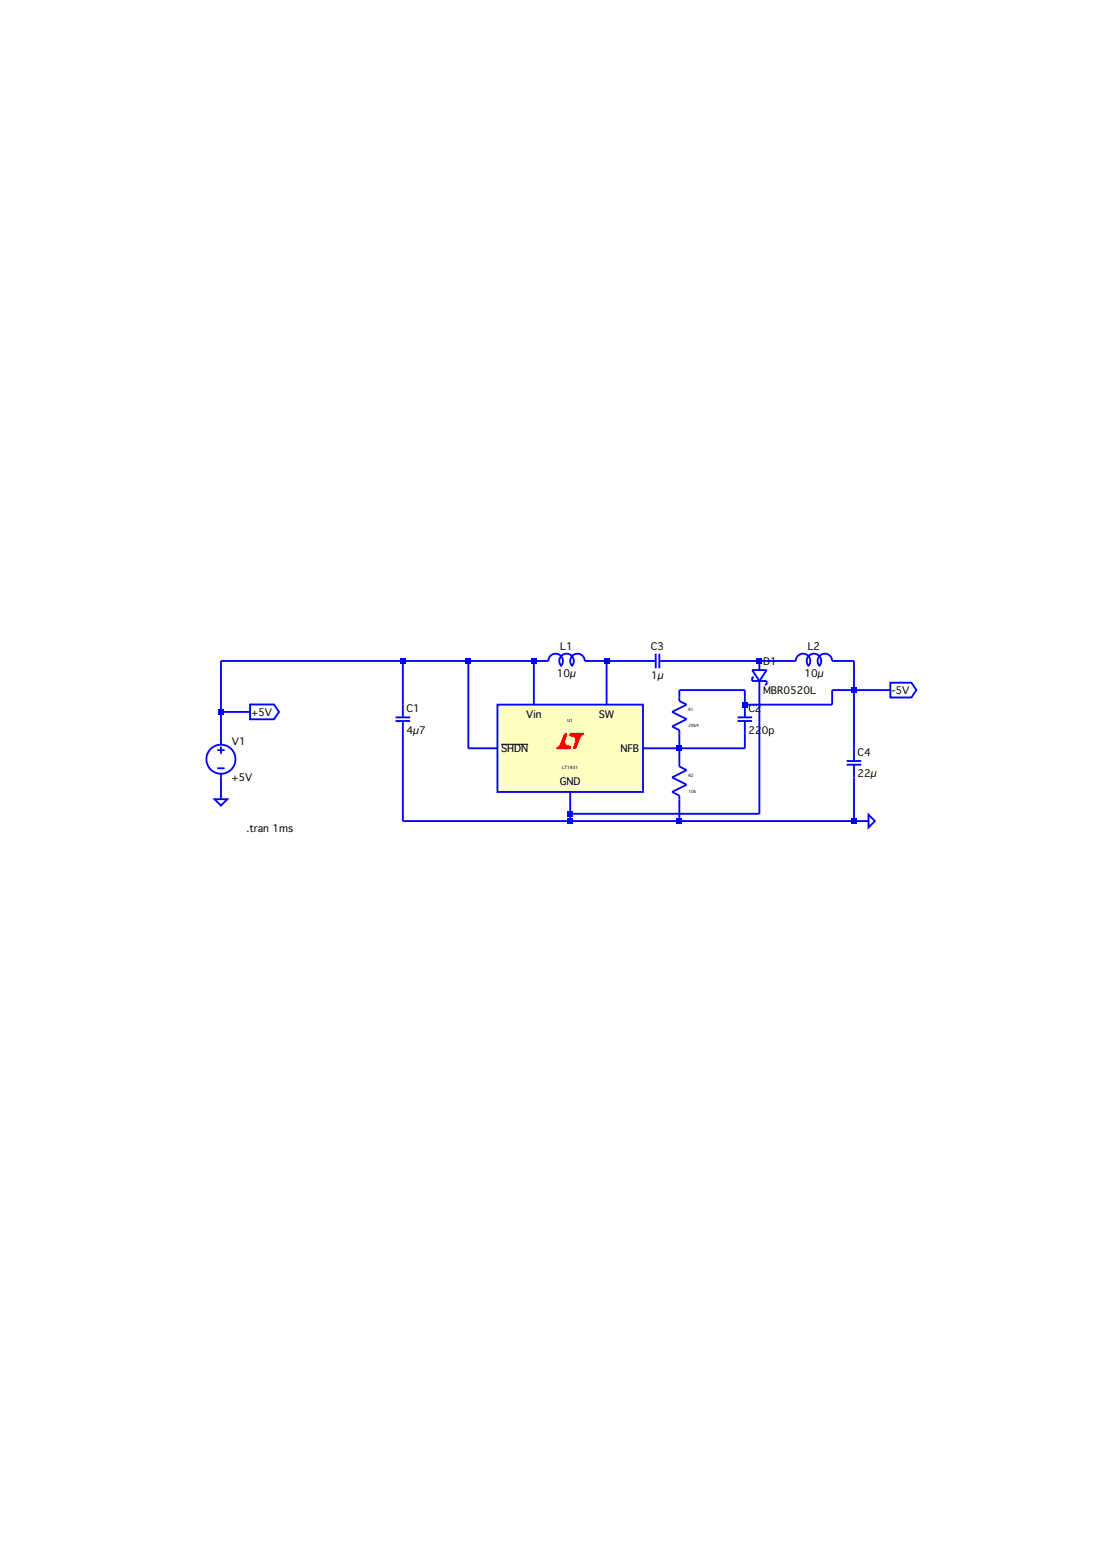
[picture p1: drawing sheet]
Version 4
SHEET 1 2568 680
WIRE 1344 -624 944 -624
WIRE 1488 -624 1344 -624
WIRE 1632 -624 1488 -624
WIRE 1664 -624 1632 -624
WIRE 1792 -624 1744 -624
WIRE 1872 -624 1792 -624
WIRE 2128 -624 1936 -624
WIRE 2208 -624 2128 -624
WIRE 2336 -624 2288 -624
WIRE 2096 -560 1952 -560
WIRE 2336 -560 2336 -624
WIRE 2336 -560 2288 -560
WIRE 2416 -560 2336 -560
WIRE 1952 -544 1952 -560
WIRE 1344 -528 1344 -624
WIRE 1632 -528 1632 -624
WIRE 1792 -528 1792 -624
WIRE 2096 -528 2096 -560
WIRE 2288 -528 2288 -560
WIRE 2288 -528 2096 -528
WIRE 944 -512 944 -624
WIRE 1008 -512 944 -512
WIRE 944 -448 944 -512
WIRE 1488 -432 1488 -624
WIRE 1552 -432 1488 -432
WIRE 1952 -432 1952 -464
WIRE 1952 -432 1872 -432
WIRE 2096 -432 2096 -464
WIRE 2096 -432 1952 -432
WIRE 2336 -432 2336 -560
WIRE 1952 -400 1952 -432
WIRE 944 -320 944 -368
WIRE 1712 -288 1712 -336
WIRE 2128 -288 2128 -560
WIRE 2128 -288 1712 -288
WIRE 1344 -272 1344 -464
WIRE 1712 -272 1712 -288
WIRE 1712 -272 1344 -272
WIRE 1952 -272 1952 -320
WIRE 1952 -272 1712 -272
WIRE 2336 -272 2336 -368
WIRE 2336 -272 1952 -272
WIRE 2368 -272 2336 -272
FLAG 944 -320 0
FLAG 1008 -512 +5V
IOPIN 1008 -512 Out
FLAG 2368 -272 0
FLAG 2416 -560 -5V
IOPIN 2416 -560 Out
SYMBOL voltage 944 -464 R0
SYMATTR InstName V1
SYMATTR Value +5V
SYMBOL LT1931 1712 -432 R0
SYMATTR InstName U1
SYMBOL res 1936 -560 R0
SYMATTR InstName R1
SYMATTR Value 29k4
SYMBOL res 1936 -416 R0
SYMATTR InstName R2
SYMATTR Value 10k
SYMBOL cap 1328 -528 R0
SYMATTR InstName C1
SYMATTR Value 4µ7
SYMBOL cap 2080 -528 R0
SYMATTR InstName C2
SYMATTR Value 220p
SYMBOL cap 1936 -640 R90
WINDOW 0 0 32 VBottom 2
WINDOW 3 32 32 VTop 2
SYMATTR InstName C3
SYMATTR Value 1µ
SYMBOL cap 2320 -432 R0
SYMATTR InstName C4
SYMATTR Value 22µ
SYMBOL ind 1648 -608 R270
WINDOW 0 32 56 VTop 2
WINDOW 3 5 56 VBottom 2
SYMATTR InstName L1
SYMATTR Value 10µ
SYMBOL ind 2192 -608 R270
WINDOW 0 32 56 VTop 2
WINDOW 3 5 56 VBottom 2
SYMATTR InstName L2
SYMATTR Value 10µ
SYMBOL schottky 2112 -624 R0
SYMATTR InstName D1
SYMATTR Value MBR0520L
SYMATTR Description Diode
SYMATTR Type diode
TEXT 1000 -256 Left 2 !.tran 1ms
